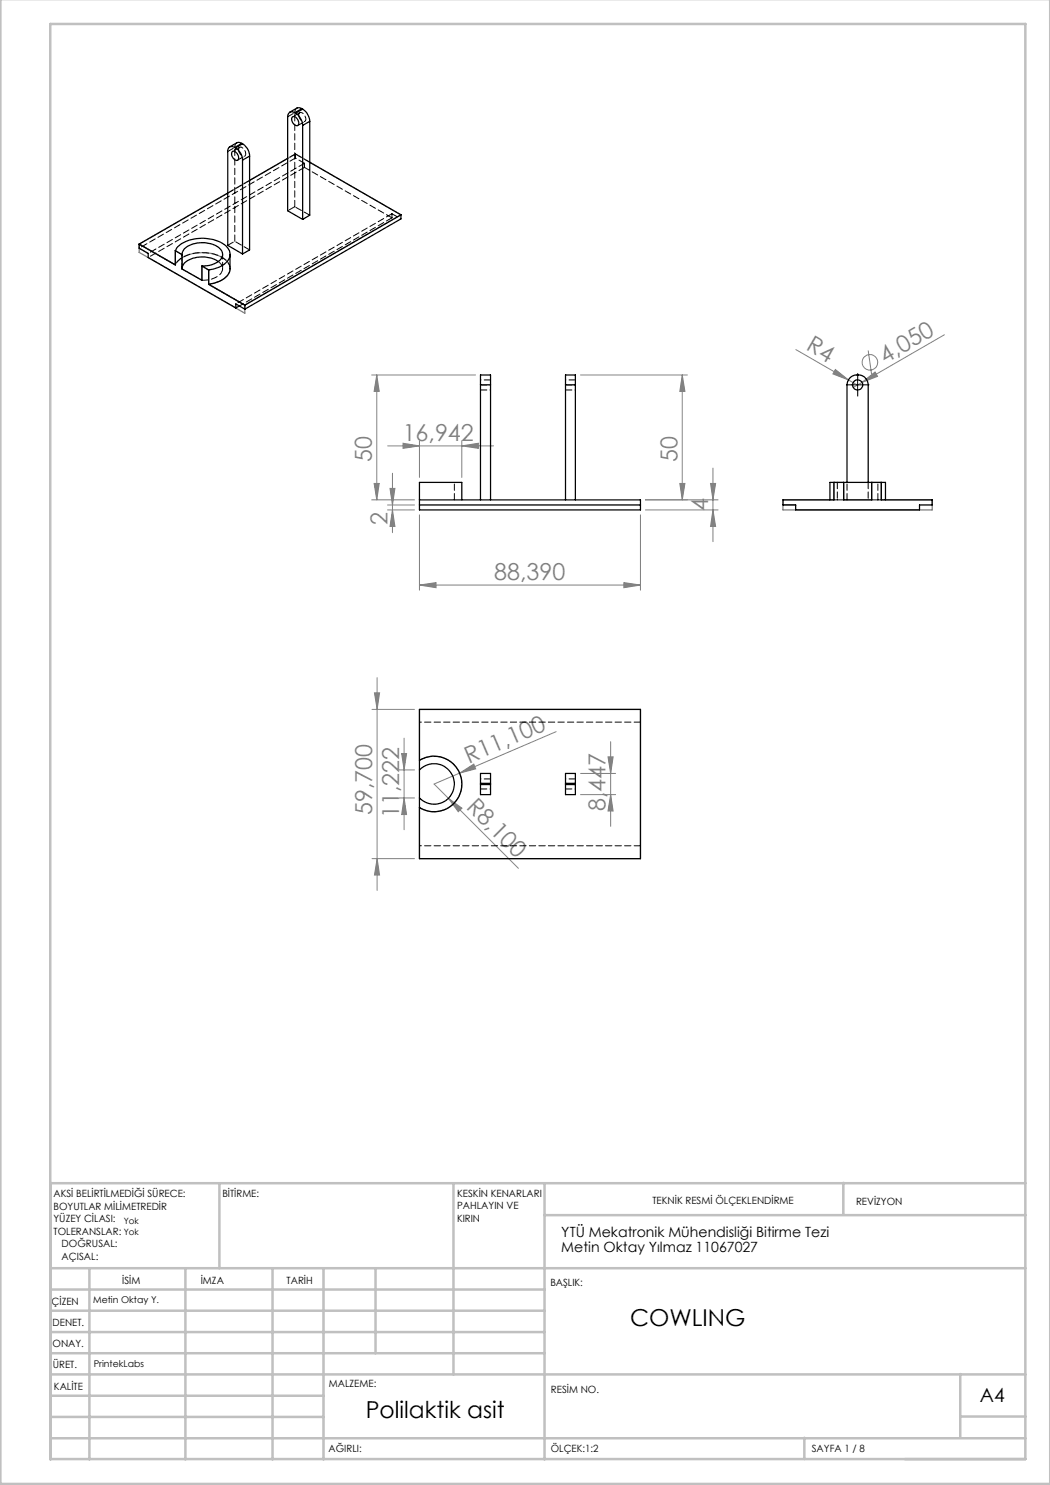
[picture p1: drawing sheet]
<svg xmlns="http://www.w3.org/2000/svg" width="210mm" height="297mm" viewBox="0 0 210 297" stroke-linecap="round" stroke-linejoin="round" font-family="sans-serif">
<g fill="none" stroke="#808080" stroke-width=".2">
<path d="M74.3 75h20.8M75.4 75l.4 3.3h-1zM75.4 75v25M116.1 75h21.4M136.5 75l.5 3.3h-1zM136.5 75v25M159.2 69.9l10.5 6.1M167.1 73.9l2.6 2.1-3.1-1.2zM169.7 76l1.7 1M172.4 76.5l2.6-2.1 .5 .9zM173.6 70.1l.7 4.7M188.9 67l-18.3 10.5"/>
<path d="M74.3 100h8.6M74.8 96.7h1l-.4 3.3zM77.5 89.2h21.2M78 97.7h1l-.5 3.3zM78.5 94.6v11.9M80.6 88.6l3.3 .6-3.3 .5zM83.9 88.2v7.3M92.4 89.2l3.3-.6v1.1zM92.4 88.2v7.3M129.1 100h14.5M136 96.7h1l-.5 3.3zM142.1 96.7h1l-.5 3.3z"/>
<path d="M142.6 93.6v14.7M77.5 102h5.4M77.5 101h5.4M78.5 102l.5 3.3h-1zM83.9 117l3.3-.5v1zM83.9 103v15M83.9 117h44.2M124.8 116.5l3.3 .5-3.3 .5zM128.1 103v15M129.1 102h14.5M142.6 102l.5 3.3h-1zM74.9 138.6h1l-.5 3.3z"/>
<path d="M75.4 135.5v42.6M74.4 141.9h8.5M79.8 154h3.1M79.8 159.6h3.1M80.3 150.7h1l-.5 3.3zM80.8 159.6l.5 3.3h-1zM80.8 147.6v18.3M89.7 159.7l2.7 1.9-.7 .7zM91.9 154.6l2.9-1.8 .3 1zM111.2 146.3l-24.4 10.5 16.9 16.9M116.1 154.7h7M116.1 158.9h7"/>
<path d="M121.6 151.4h1l-.5 3.3zM122.1 158.9l.5 3.3h-1zM122.1 148.3v17M74.4 171.7h8.5M75.4 171.7l.5 3.3h-1z"/>
<circle cx="174" cy="72.5" r="1.56"/>
</g>
<path d="M27.8 48.8l7.3 4.2M27.8 48.8l31.3-18 21.1 12.2-31.2 18M27.8 49.6l1.8 1.1M27.8 48.8v1.7l21.2 12.1v-1.6M35.1 53a5.6 5.6 0 0 1 5-2.5 6.1 6.1 0 0 1 5.7 2.3 2.36 2.36 0 0 1-1.5 3.2l-1.3 .6-1.3 .3M35.1 53v-2.9l1.3 .8v2.9l4 2.3v-2.9l1.3 .8v2.9M41.7 56.9l7.3 4.1M156.6 100h10.2v-3.5h1.9v3.5h5.6v-3.5h1.9v3.5h10.2v2h-29.8zM156.6 101h2.5M83.9 141.9h44.2v29.8h-44.2v-10.2a5.5 5.5 0 0 0 8.5-4.7 5.5 5.5 0 0 0-8.5-4.7z" fill="none" stroke="#808080" stroke-width=".25"/>
<g fill="none" stroke="#c0c0c0" stroke-width=".5">
<path d="M.1 -.1v296.9h209.9v-296.9M10.1 4.8h195v287h-195zM43.9 236.6v17M90.7 236.6v38.3M108.9 236.6v55.3M168.7 236.6v6.3M205.1 236.6h-195v55.3M10.1 253.6h195M10.1 257.9h98.8M17.9 253.6v38.3M37.1 253.6v38.3M54.5 253.6v38.3"/>
<path d="M64.7 253.6v38.3M75.1 253.6v17M108.9 243h96.2M10.1 270.6h98.8M10.1 266.4h98.8M10.1 262.1h98.8M10.1 279.1h54.6M10.1 274.9h195M192.1 274.8v12.7M10.1 287.7h195M10.1 283.4h54.6M160.9 287.5v4.3"/>
<path d="M192.1 283.3h13"/>
</g>
<path d="M170.3 77h-1M171.5 75.7v-1M171.5 78.2v1M172.8 77h1" fill="none" stroke="#000" stroke-width=".2" stroke-dasharray="15.2 1.3 1.3 1.3"/>
<path d="M170.3 77h2.5M171.5 75.7v2.5" fill="none" stroke="#000" stroke-width=".2"/>
<g fill="#808080">
<path d="M167.1 73.9l2.6 2.1-3.1-1.2z"/>
<path d="M91.9 154.6l2.9-1.8 .3 1z"/>
<path d="M172.4 76.5l2.6-2.1 .5 .9z"/>
<path d="M89.7 159.7l2.7 1.9-.7 .7z"/>
<path d="M124.8 116.5l3.3 .5-3.3 .5zM83.9 117l3.3-.5v1zM92.4 89.2l3.3-.6v1.1zM80.6 88.6l3.3 .6-3.3 .5z"/>
<path d="M142.6 102l.5 3.3h-1zM142.1 96.7h1l-.5 3.3z"/>
<path d="M136.5 75l.5 3.3h-1zM136 96.7h1l-.5 3.3zM75.4 75l.4 3.3h-1zM74.8 96.7h1l-.4 3.3zM78 97.7h1l-.5 3.3zM78.5 102l.5 3.3h-1zM74.9 138.6h1l-.5 3.3zM75.4 171.7l.5 3.3h-1zM80.3 150.7h1l-.5 3.3zM80.8 159.6l.5 3.3h-1zM121.6 151.4h1l-.5 3.3zM122.1 158.9l.5 3.3h-1z"/>
</g>
<g fill="none" stroke="#000" stroke-width=".25">
<path d="M45.5 38.6l-17.7 10.2M46.5 30.3a1.22 1.22 0 0 1 1.1 1.7 1.16 1.16 0 0 1-1.1-1.7zM47 29.5a.85 .85 0 0 0-1.1-.1 .85 .85 0 0 0-.4 .9v18.8l3 1.7M47 29.5l.1 .1M47.1 29.6a2.85 2.85 0 0 1 1.4 2.4M48.4 28.7l-.9-.2-1.6 .9M48.4 28.7l-1.4 .8M48.4 28.7h.1M48.5 28.7a2.97 2.97 0 0 1 1.4 2.5M48.5 28.7l-1.4 .9M48.5 32v18.8M49.9 31.2v18.8l-1.4 .8"/>
<path d="M49.9 31.2l-1.4 .8M57.5 31.7l-7.6 4.4M58.5 23.4a1.1 1.1 0 0 1 1.2 1.6 .79 .79 0 0 1-1.2-.6l-.2-.6zM58.9 22.5a.86 .86 0 0 0-.9-.1 .86 .86 0 0 0-.5 1v18.8l3 1.7M58.9 22.5l.2 .1M59.1 22.6a3.2 3.2 0 0 1 1.4 2.5M60.4 21.7l-.9-.1-1.5 .8M60.4 21.7l-1.5 .8M60.4 21.7l.1 .1M60.5 21.8a3.2 3.2 0 0 1 1.4 2.5M60.5 21.8l-1.4 .8M60.5 25.1v18.8"/>
<path d="M61.9 32.5l18.3 10.5M61.9 24.3v18.7l-1.4 .9M61.9 24.3l-1.4 .8M27.8 48.8v.8l1.8 1.1v.8l17.6 10.1M27.8 48.8l7.3 4.2v-2.9M35.1 50.1a5.5 5.5 0 0 1 4.7-2.4 7 7 0 0 1 5.8 1.9 2.25 2.25 0 0 1-1 3.4l-1.1 .5-1.8 .5M35.1 50.1l1.3 .8M36.4 50.9a2.73 2.73 0 0 1 2.6-2.2 5.2 5.2 0 0 1 5.3 1.4 1.86 1.86 0 0 1-1.3 2.6l-1 .4-1.6 .1M36.4 50.9v2.9l4 2.3v-2.9M40.4 53.2l1.3 .8M41.7 56.9l7.3 4.1M41.7 54v2.9"/>
<path d="M43.7 52.3a5.9 5.9 0 0 0-6.8 .3l-.5 1.1M46 50.9v2.8a3.1 3.1 0 0 1-2.5 2.7l-1.8 .5M80.2 43l-31.2 18M80.2 43v.8l-31.2 18M47.2 61.6v-.8l1.8 1M47.9 61.2l-.7 .4M49 61v.8M96.1 77v-2h2v2M96.1 77h2M96.1 77v23M98.1 77v23M113.1 77v-2h2v2"/>
<path d="M113.1 77h2M113.1 77v23M115.1 77v23M83.9 100h44.2v2h-44.2v-5.5h8.5v3.5M166.8 96.5h-.8v3.5M166.8 96.5v3.5h-10.2v1h2.5v1h24.8v-1h2.5v-1h-10.2v-3.5M166.8 96.5h1.9M168.7 96.5h5.6M168.7 96.5v3.5h5.6v-3.5M169.4 96.5v-19.5a2.12 2.12 0 0 1 2.1-2 2.12 2.12 0 0 1 2.1 2v19.5M174.3 96.5h1.9M176.2 96.5h.9v3.5"/>
<path d="M83.9 101h44.2M83.9 154a4.1 4.1 0 0 1 5.8-.1 4.1 4.1 0 0 1 0 5.8 4.1 4.1 0 0 1-5.8-.1M83.9 152.1a5.5 5.5 0 0 1 8.5 4.7 5.5 5.5 0 0 1-8.5 4.7M83.9 141.9h44.2v29.8h-44.2zM96.1 156.7v-2h2v2M96.1 156.9v2h2v-2M96.1 156.7v.2M96.1 156.7h2M96.1 156.9h2M98.1 156.7v.2M113.1 156.7v-2h2v2M113.1 156.9v2h2v-2"/>
<path d="M113.1 156.7v.2M113.1 156.7h2M113.1 156.9h2M115.1 156.7v.2"/>
<circle cx="171.5" cy="77" r="1"/>
</g>
<g fill="none" stroke="#000" stroke-width=".2" stroke-dasharray="1.3 .6">
<path d="M45.5 30.3l1.5-.8M47 29.5l.1-.7 .2-.2M47.5 32l1.4-.8M47.7 29.9a.47 .47 0 0 1 .3-.5 .47 .47 0 0 1 .6 .3 1.07 1.07 0 0 1 .3 1.6 1.26 1.26 0 0 1-1.2-1.4M47.9 29.5l-1.4 .8M49.9 36.1l-4.4 2.5M57.5 23.4l1.4-.9M58.9 22.5l.1-.4 .4-.5M59.1 30.8l-1.6 .9M59.1 31.6l-31.3 18M59.1 30.8v.8M59.5 25.1l1.5-.8"/>
<path d="M59.7 23a.54 .54 0 0 1 .5-.5 .54 .54 0 0 1 .6 .4 .89 .89 0 0 1 0 1.4 1.48 1.48 0 0 1-1.1-1.3M59.9 22.5l-1.4 .9M60.9 33.5l-31.3 18M60.9 32.7l-31.3 18M60.9 32.7l-1.8-1.1M60.9 33.5v-.8M61.9 32.5l-2.8-1.7M36.4 53.7v.1M36.4 50.9v2.8M40.4 56.1a4.1 4.1 0 0 0 4-2 1.62 1.62 0 0 0-.7-1.8M44.5 53.7v-2.8M45.5 49.1l1.5-.8"/>
<path d="M46 53.7a3.4 3.4 0 0 0-3-2.8 7.7 7.7 0 0 0-7.7 1.6l-.2 .5M47 48.3v-18.8M49.9 50l-2.9-1.7M58.9 41.3l-1.4 .9M58.9 41.3v-18.8M61.9 43l-3-1.7M78.4 43.6l-30.5 17.6M78.4 43.6v-.8M78.4 42.8l-31.2 18M78.4 43.6l-17.5-10.1M78.4 42.8l1.8 1M96.1 77h2"/>
<path d="M96.1 78h2M98.1 76h-2M113.1 77h2M113.1 78h2M115.1 76h-2M90.9 100v-3.5M167.5 100h-.7M167.5 100h1.2M167.5 96.5v3.5M169.4 100v-3.5M173.6 96.5v3.5M174.3 100h1.3"/>
<path d="M175.6 100v-3.5M176.2 100h-.6M96.1 157.8h2M98.1 155.8h-2M113.1 157.8h2M115.1 155.8h-2M128.1 144.4h-44.2M128.1 169.2h-44.2"/>
</g>
<g font-size="4.7" fill="#808080">
<text x="161" y="69.9" transform="rotate(30 161 69.9)">R4</text>
<text x="177.1" y="72.7" transform="rotate(-30 177.1 72.7)">4,050</text>
<text x="80.5" y="88.1">16,942</text>
<text x="74.3" y="92.4" transform="rotate(-90 74.3 92.4)">50</text>
<text x="135.5" y="92.4" transform="rotate(-90 135.5 92.4)">50</text>
<text x="77.5" y="104.9" transform="rotate(-90 77.5 104.9)">2</text>
<text x="141.6" y="102.2" transform="rotate(-90 141.6 102.2)">4</text>
<text x="98.8" y="116">88,390</text>
<text x="93.8" y="152.7" transform="rotate(-23 93.8 152.7)">R11,100</text>
<text x="93.1" y="161.7" transform="rotate(45 93.1 161.7)">R8,100</text>
<text x="74.4" y="163" transform="rotate(-90 74.4 163)">59,700</text>
<text x="79.8" y="163.6" transform="rotate(-90 79.8 163.6)">11,222</text>
<text x="121.1" y="162.3" transform="rotate(-90 121.1 162.3)">8,447</text>
</g>
<g font-size="4.7">
<text x="126" y="265.2">COWLING</text>
<text x="73.1" y="283.6">Polilaktik asit</text>
</g>
<text font-size="3.9" x="196" y="280.4">A4</text>
<g font-size="2.8">
<text x="112.3" y="247.5">YTÜ Mekatronik Mühendisliği Bitirme Tezi</text>
<text x="112.3" y="250.3">Metin Oktay Yılmaz 11067027</text>
</g>
<g font-size="2">
<text x="10.7" y="239.5">AKSİ BELİRTİLMEDİĞİ SÜRECE:</text>
<text x="44.5" y="239.5">BİTİRME:</text>
<text x="91.4" y="239.4">KESKİN KENARLARI</text>
<text x="10.7" y="242">BOYUTLAR MİLİMETREDİR</text>
<text x="10.7" y="244.5">YÜZEY CİLASI:</text>
<text x="91.4" y="241.9">PAHLAYIN VE</text>
<text x="91.4" y="244.4">KIRIN</text>
<text x="130.5" y="240.8">TEKNİK RESMİ ÖLÇEKLENDİRME</text>
<text x="171.2" y="241">REVİZYON</text>
<text x="10.7" y="247">TOLERANSLAR:</text>
<text x="12.3" y="249.5">DOĞRUSAL:</text>
<text x="12.3" y="252">AÇISAL:</text>
<text x="24.4" y="256.9">İSİM</text>
<text x="40.1" y="256.8">İMZA</text>
<text x="57.3" y="256.8">TARİH</text>
<text x="110.1" y="257.1">BAŞLIK:</text>
<text x="10.3" y="260.9">ÇİZEN</text>
<text x="10.5" y="269.3">ONAY.</text>
<text x="10.5" y="265.2">DENET.</text>
<text x="10.6" y="273.6">ÜRET.</text>
<text x="10.8" y="278">KALİTE</text>
<text x="65.8" y="277.4">MALZEME:</text>
<text x="110.2" y="278.5">RESİM NO.</text>
<text x="65.7" y="290.4">AĞIRLI:</text>
<text x="110.2" y="290.5">ÖLÇEK:1:2</text>
<text x="162.4" y="290.4">SAYFA 1 / 8</text>
</g>
<g font-size="1.9">
<text x="18.6" y="260.6">Metin Oktay Y.</text>
<text x="18.7" y="273.3">PrintekLabs</text>
</g>
<g font-size="1.7">
<text x="24.8" y="244.8">Yok</text>
<text x="24.8" y="247.1">Yok</text>
</g>
</svg>
